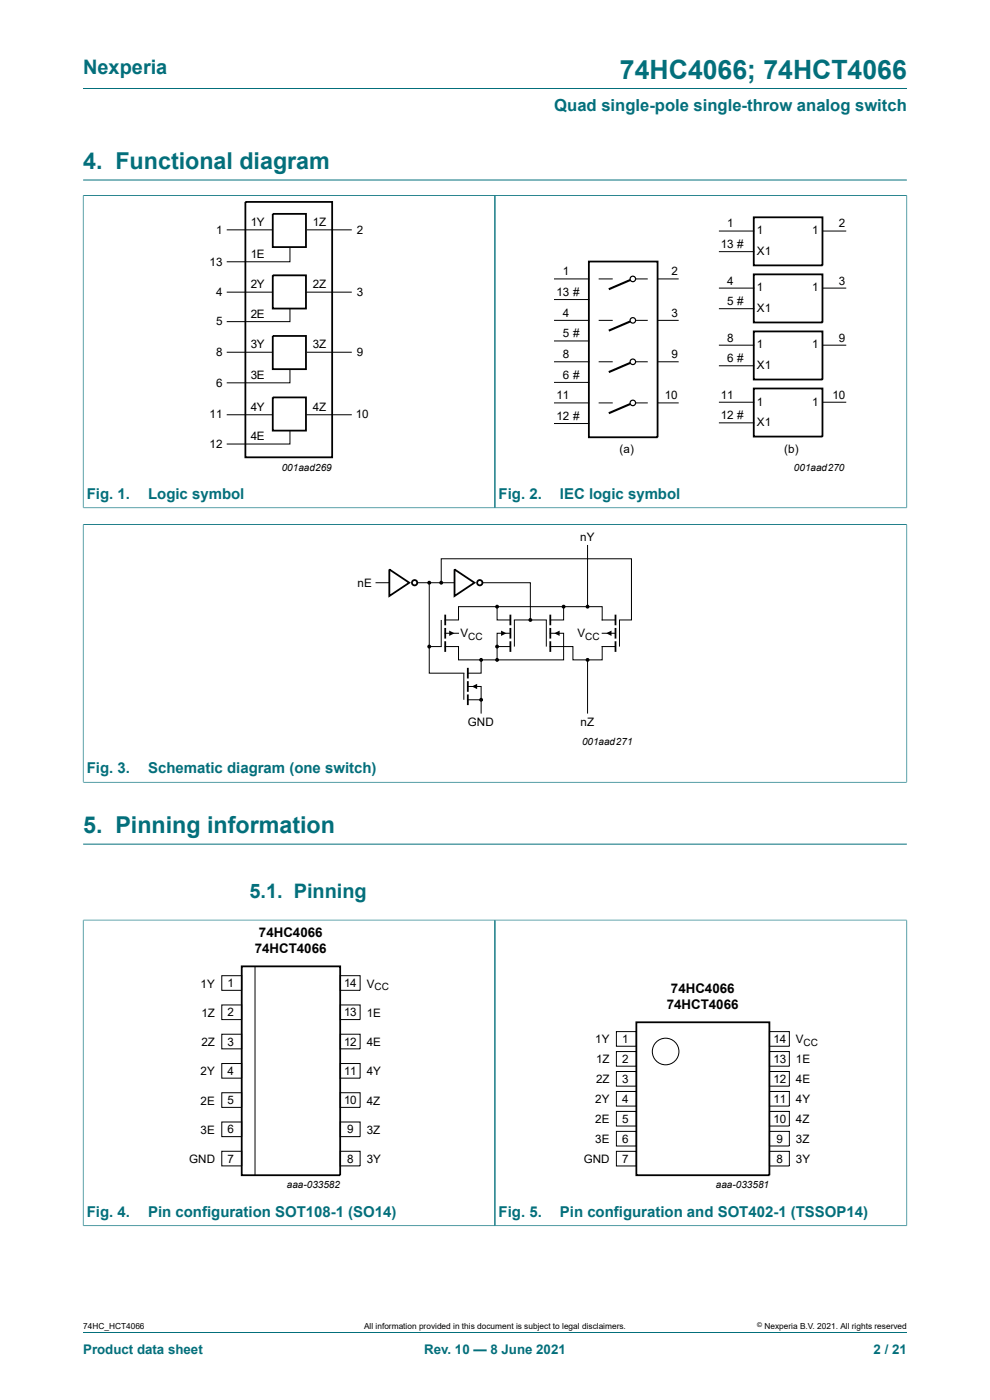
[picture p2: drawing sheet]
<svg xmlns="http://www.w3.org/2000/svg" width="210mm" height="297mm" viewBox="0 0 210 297" stroke-linecap="round" stroke-linejoin="round" font-family="sans-serif">
<g fill="none" stroke="#036f7b" stroke-width=".21">
<path d="M17.6 18.8h174.8M17.6 38.2h174.8M17.6 41.5h174.8M17.6 41.4v66.4M105 41.5v66.2M192.4 41.4v66.4M17.6 107.7h174.8M17.6 111.3h174.8M17.6 111.2v54.8M192.4 111.2v54.8M17.6 165.9h174.8M17.6 179.1h174.8"/>
<path d="M17.6 195.2h174.8M17.6 195.1v65M105 195.2v64.8M192.4 195.1v65M17.6 260h174.8M17.6 282.6h174.8"/>
</g>
<g fill="none" stroke="#000" stroke-width=".38">
<path d="M52.1 42.8h18.4v54.2h-18.4zM57.9 45.4h7v7h-7zM57.9 58.4h7v7.1h-7zM124.9 55.5h14.6v37.3h-14.6zM159.9 46.1h14.6v10.2h-14.6zM159.9 58.2h14.6v10.2h-14.6zM57.9 71.3h7v7h-7zM159.9 70.3h14.6v10.2h-14.6zM57.9 84.3h7v7.1h-7zM159.9 82.4h14.6v10.2h-14.6zM82.6 120.8l4.2 2.8-4.2 2.8zM94.4 130.4v2.3"/>
<path d="M94.4 133.2v2.3M94.4 136v2.3M96.4 120.8l4.2 2.8-4.2 2.8zM108.3 130.4v2.3M108.3 133.2v2.3M108.3 136v2.3M116.7 130.4v2.3M116.7 133.2v2.3M116.7 136v2.3M130.6 130.4v2.3M130.6 133.2v2.3M130.6 136v2.3"/>
<path d="M99.2 141.7v2.2M99.2 144.5v2.3M99.2 147.3v2.3M51.3 205h20.9v44.3h-20.9zM135 216.9h28.2v32.4h-28.2z"/>
<circle cx="87.9" cy="123.6" r=".56"/>
<circle cx="101.8" cy="123.6" r=".56"/>
</g>
<g fill="none" stroke="#000" stroke-width=".21">
<path d="M48.1 48.8h9.8M61.5 52.6v2.9h-13.4M65 48.8h9.6M117.6 59.2h7.3M127.1 59.2h2.8M135 59.2h2.3M139.5 59.2h4.4M152.6 49h7.3M152.6 53.4h7.3M174.5 49h4.9M48.1 62h9.7M48.1 74.7h9.8"/>
<path d="M61.5 78.4v2.8h-13.4M61.5 65.5v2.7h-13.4M65 62h9.6M65 74.7h9.6M117.6 63.5h7.3M117.6 68h7.3M117.6 72.3h7.3M117.6 76.8h7.3M127.1 68h2.8M127.1 76.8h2.8M135 68h2.3M135 76.8h2.3"/>
<path d="M139.5 68h4.4M139.5 76.8h4.4M152.6 61.1h7.3M152.6 65.5h7.3M152.6 73.2h7.3M152.6 77.6h7.3M174.5 61.1h4.9M174.5 73.2h4.9M48.1 88h9.7M61.5 91.3v2.9h-13.4M65 88h9.6M117.6 81.1h7.3"/>
<path d="M117.6 85.5h7.3M117.6 89.8h7.3M127.1 85.5h2.8M135 85.5h2.3M139.5 85.5h4.4M152.6 85.3h7.3M152.6 89.7h7.3M174.5 85.3h4.9M124.6 115.7v13M79.8 123.6h2.8M88.5 123.6h7.9M91.1 123.6v19.2h7.3v5.7"/>
<path d="M93.6 123.6v-5.1h40.3v13h-2.5v5.7M93.6 131.5v5.7h-2.5M94.4 131.5h2.9v-2.8h30.4v2.8h2.9M94.4 134.3h2.9M102.1 140v2.8h-2.9M102.3 123.6h10.2v7.9M105.4 128.7v2.8h2.9M105.4 137.2h2.9M108.3 134.3h-2.9v5.7M109.1 137.2v-5.7h6.8v5.7M116.7 134.3h2.9v5.7h-22.3v-2.8h-2.9M116.7 137.2h4.8v2.8h6.2v-2.8h2.9"/>
<path d="M119.6 128.7v2.8h-2.9M124.6 140v11.3M127.7 134.3h2.9M99.2 145.6h2.9v5.7M99.2 148.5h2.9M47 207h4.3v3.1h-4.3zM47 213.2h4.3v3.1h-4.3zM47 219.4h4.3v3.1h-4.3zM54.1 205v44.4M72.2 219.4h4.2v3.1h-4.2zM72.2 207h4.2v3.1h-4.2zM72.2 213.2h4.2v3.1h-4.2z"/>
<path d="M130.8 218.8h4.2v3.2h-4.2zM163.2 218.8h4.2v3.2h-4.2zM47 225.6h4.3v3.1h-4.3zM47 231.8h4.3v3.1h-4.3zM47 238h4.3v3.1h-4.3zM72.2 231.8h4.2v3.1h-4.2zM72.2 238h4.2v3.1h-4.2zM72.2 225.6h4.2v3.1h-4.2zM130.8 223.1h4.2v3.1h-4.2zM130.8 227.3h4.2v3.1h-4.2zM130.8 231.5h4.2v3.2h-4.2zM130.8 235.8h4.2v3.1h-4.2z"/>
<path d="M163.2 235.8h4.2v3.1h-4.2zM163.2 227.3h4.2v3.1h-4.2zM163.2 231.5h4.2v3.2h-4.2zM163.2 223.1h4.2v3.1h-4.2zM47 244.2h4.3v3.1h-4.3zM72.2 244.2h4.2v3.1h-4.2zM130.8 240h4.2v3.1h-4.2zM130.8 244.2h4.2v3.2h-4.2zM163.2 244.2h4.2v3.2h-4.2zM163.2 240h4.2v3.1h-4.2z"/>
<circle cx="141.2" cy="223.1" r="2.82"/>
</g>
<path d="M133.7 59.4l-4.6 2M133.7 68.2l-4.6 1.9M133.7 77l-4.6 1.9M133.7 85.7l-4.6 2" fill="none" stroke="#000" stroke-width=".44"/>
<g fill="none" stroke="#000" stroke-width=".25">
<circle cx="134.2" cy="59.2" r=".58"/>
<circle cx="134.2" cy="68" r=".58"/>
<circle cx="134.2" cy="76.8" r=".58"/>
<circle cx="134.2" cy="85.5" r=".58"/>
<circle cx="91.1" cy="123.6" r=".28"/>
<circle cx="91.1" cy="137.2" r=".28"/>
<circle cx="93.6" cy="123.6" r=".28"/>
<circle cx="102.1" cy="140" r=".28"/>
<circle cx="105.4" cy="128.7" r=".28"/>
<circle cx="105.4" cy="140" r=".28"/>
<circle cx="105.4" cy="137.2" r=".28"/>
<circle cx="112.5" cy="131.5" r=".28"/>
<circle cx="119.6" cy="128.7" r=".28"/>
<circle cx="124.6" cy="128.7" r=".28"/>
<circle cx="124.6" cy="140" r=".28"/>
<circle cx="102.1" cy="148.5" r=".28"/>
</g>
<g fill="#000">
<path d="M95.3 133.8l1.1 .5-1.1 .6zM106.3 133.8l1.1 .5-1.1 .6zM117.6 134.3l1.1-.5v1.1zM128.6 134.3l1.1-.5v1.1zM100.1 145.6l1.1-.5v1.1z"/>
<circle cx="91.1" cy="123.6" r=".28"/>
<circle cx="91.1" cy="137.2" r=".28"/>
<circle cx="93.6" cy="123.6" r=".28"/>
<circle cx="102.1" cy="140" r=".28"/>
<circle cx="105.4" cy="128.7" r=".28"/>
<circle cx="105.4" cy="140" r=".28"/>
<circle cx="105.4" cy="137.2" r=".28"/>
<circle cx="112.5" cy="131.5" r=".28"/>
<circle cx="119.6" cy="128.7" r=".28"/>
<circle cx="124.6" cy="128.7" r=".28"/>
<circle cx="124.6" cy="140" r=".28"/>
<circle cx="102.1" cy="148.5" r=".28"/>
</g>
<text font-size="5.6" fill="#036f7b" x="131.5" y="16.8">74HC4066; 74HCT4066</text>
<g font-size="4.9" fill="#036f7b">
<text x="17.6" y="35.9">4. Functional diagram</text>
<text x="17.6" y="176.7">5. Pinning information</text>
</g>
<g font-size="4.2" fill="#036f7b">
<text x="17.6" y="15.6">Nexperia</text>
<text x="52.9" y="190.6">5.1. Pinning</text>
</g>
<text font-size="3.5" fill="#036f7b" x="117.6" y="23.7">Quad single-pole single-throw analog switch</text>
<g font-size="3.2" fill="#036f7b">
<text x="18.4" y="105.9">Fig. 1.</text>
<text x="31.4" y="105.9">Logic symbol</text>
<text x="105.8" y="105.9">Fig. 2.</text>
<text x="118.8" y="105.9">IEC logic symbol</text>
<text x="18.4" y="164.1">Fig. 3.</text>
<text x="31.4" y="164.1">Schematic diagram (one switch)</text>
<text x="18.4" y="258.2">Fig. 4.</text>
<text x="31.4" y="258.2">Pin configuration SOT108-1 (SO14)</text>
<text x="105.8" y="258.2">Fig. 5.</text>
<text x="118.8" y="258.2">Pin configuration and SOT402-1 (TSSOP14)</text>
</g>
<g font-size="2.8">
<text x="54" y="202.2">74HCT4066</text>
<text x="54.9" y="198.8">74HC4066</text>
<text x="141.4" y="214">74HCT4066</text>
<text x="142.3" y="210.7">74HC4066</text>
</g>
<g font-size="2.8" fill="#036f7b">
<text x="17.6" y="287.2">Product data sheet</text>
<text x="90" y="287.2">Rev. 10 — 8 June 2021</text>
<text x="185.3" y="287.2">2 / 21</text>
</g>
<g font-size="2.5">
<text x="53.2" y="47.9">1Y</text>
<text x="66.4" y="47.9">1Z</text>
<text x="45.9" y="49.6">1</text>
<text x="75.7" y="49.6">2</text>
<text x="152.9" y="52.6">13 #</text>
<text x="154.2" y="48.3">1</text>
<text x="160.6" y="49.7">1</text>
<text x="172.2" y="49.7">1</text>
<text x="178" y="48.3">2</text>
<text x="44.5" y="56.3">13</text>
<text x="53.2" y="54.7">1E</text>
<text x="119.4" y="58.4">1</text>
<text x="142.4" y="58.4">2</text>
<text x="160.6" y="54.1">X1</text>
<text x="45.9" y="62.9">4</text>
<text x="53.2" y="61.2">2Y</text>
<text x="66.4" y="61.2">2Z</text>
<text x="75.7" y="62.9">3</text>
<text x="118" y="62.8">13 #</text>
<text x="154.2" y="60.4">4</text>
<text x="154.2" y="64.7">5 #</text>
<text x="160.6" y="61.8">1</text>
<text x="172.2" y="61.8">1</text>
<text x="178" y="60.4">3</text>
<text x="45.9" y="69">5</text>
<text x="53.2" y="67.4">2E</text>
<text x="119.4" y="67.2">4</text>
<text x="119.4" y="71.6">5 #</text>
<text x="142.4" y="67.2">3</text>
<text x="160.6" y="66.2">X1</text>
<text x="45.9" y="75.6">8</text>
<text x="53.2" y="73.9">3Y</text>
<text x="66.4" y="73.9">3Z</text>
<text x="75.7" y="75.6">9</text>
<text x="119.4" y="76">8</text>
<text x="142.4" y="76">9</text>
<text x="154.2" y="72.5">8</text>
<text x="154.2" y="76.8">6 #</text>
<text x="160.6" y="73.9">1</text>
<text x="172.2" y="73.9">1</text>
<text x="178" y="72.5">9</text>
<text x="45.9" y="82">6</text>
<text x="53.2" y="80.3">3E</text>
<text x="119.4" y="80.4">6 #</text>
<text x="160.6" y="78.3">X1</text>
<text x="44.5" y="88.8">11</text>
<text x="53.2" y="87.1">4Y</text>
<text x="66.4" y="87.1">4Z</text>
<text x="75.5" y="88.8">10</text>
<text x="118" y="84.7">11</text>
<text x="118" y="89.1">12 #</text>
<text x="141" y="84.7">10</text>
<text x="152.9" y="84.6">11</text>
<text x="152.9" y="89">12 #</text>
<text x="160.6" y="86">1</text>
<text x="172.2" y="86">1</text>
<text x="176.6" y="84.6">10</text>
<text x="44.5" y="95">12</text>
<text x="53.2" y="93.3">4E</text>
<text x="160.6" y="90.4">X1</text>
<text x="131.4" y="96.2">(a)</text>
<text x="166.3" y="96.2">(b)</text>
<text x="123.1" y="114.9">nY</text>
<text x="75.8" y="124.4">nE</text>
<text x="97.7" y="135.2">V</text>
<text x="122.5" y="135.2">V</text>
<text x="99.3" y="154.1">GND</text>
<text x="123.1" y="154.1">nZ</text>
<text x="42.6" y="209.5">1Y</text>
<text x="48.3" y="209.4">1</text>
<text x="73" y="209.4">14</text>
<text x="77.8" y="209.5">V</text>
<text x="42.7" y="215.7">1Z</text>
<text x="48.3" y="215.6">2</text>
<text x="73" y="215.6">13</text>
<text x="77.8" y="215.7">1E</text>
<text x="42.7" y="221.9">2Z</text>
<text x="48.3" y="221.8">3</text>
<text x="73" y="221.8">12</text>
<text x="77.8" y="221.9">4E</text>
<text x="126.3" y="221.3">1Y</text>
<text x="132" y="221.3">1</text>
<text x="164" y="221.3">14</text>
<text x="168.8" y="221.3">V</text>
<text x="126.5" y="225.6">1Z</text>
<text x="132" y="225.5">2</text>
<text x="164" y="225.5">13</text>
<text x="168.8" y="225.6">1E</text>
<text x="42.6" y="228.1">2Y</text>
<text x="48.3" y="228.1">4</text>
<text x="73" y="228.1">11</text>
<text x="77.8" y="228.1">4Y</text>
<text x="126.5" y="229.8">2Z</text>
<text x="132" y="229.8">3</text>
<text x="132" y="234">4</text>
<text x="164" y="229.8">12</text>
<text x="164" y="234">11</text>
<text x="168.8" y="229.8">4E</text>
<text x="42.6" y="234.3">2E</text>
<text x="48.3" y="234.3">5</text>
<text x="73" y="234.3">10</text>
<text x="77.8" y="234.3">4Z</text>
<text x="126.3" y="234">2Y</text>
<text x="126.3" y="238.3">2E</text>
<text x="132" y="238.2">5</text>
<text x="164" y="238.2">10</text>
<text x="168.8" y="234">4Y</text>
<text x="168.8" y="238.3">4Z</text>
<text x="42.6" y="240.5">3E</text>
<text x="48.3" y="240.4">6</text>
<text x="73.7" y="240.4">9</text>
<text x="77.8" y="240.5">3Z</text>
<text x="126.3" y="242.5">3E</text>
<text x="132" y="242.5">6</text>
<text x="164.7" y="242.5">9</text>
<text x="168.8" y="242.5">3Z</text>
<text x="40.1" y="246.7">GND</text>
<text x="48.3" y="246.7">7</text>
<text x="73.7" y="246.7">8</text>
<text x="77.8" y="246.7">3Y</text>
<text x="123.9" y="246.7">GND</text>
<text x="132" y="246.7">7</text>
<text x="164.7" y="246.7">8</text>
<text x="168.8" y="246.7">3Y</text>
</g>
<g font-size="2.1">
<text x="59.8" y="99.8">001aad269</text>
<text x="168.4" y="99.8">001aad270</text>
<text x="99.3" y="135.7">CC</text>
<text x="124.2" y="135.7">CC</text>
<text x="123.5" y="158">001aad271</text>
<text x="79.4" y="210">CC</text>
<text x="170.5" y="221.8">CC</text>
<text x="60.8" y="252.1">aaa-033582</text>
<text x="151.9" y="252.1">aaa-033581</text>
</g>
<g font-size="1.8">
<text x="17.6" y="282">74HC_HCT4066</text>
<text x="77.2" y="282">All information provided in this document is subject to legal disclaimers.</text>
<text x="162.2" y="282">Nexperia B.V. 2021. All rights reserved</text>
</g>
<text font-size="1.4" x="160.6" y="281.6">©</text>
</svg>
